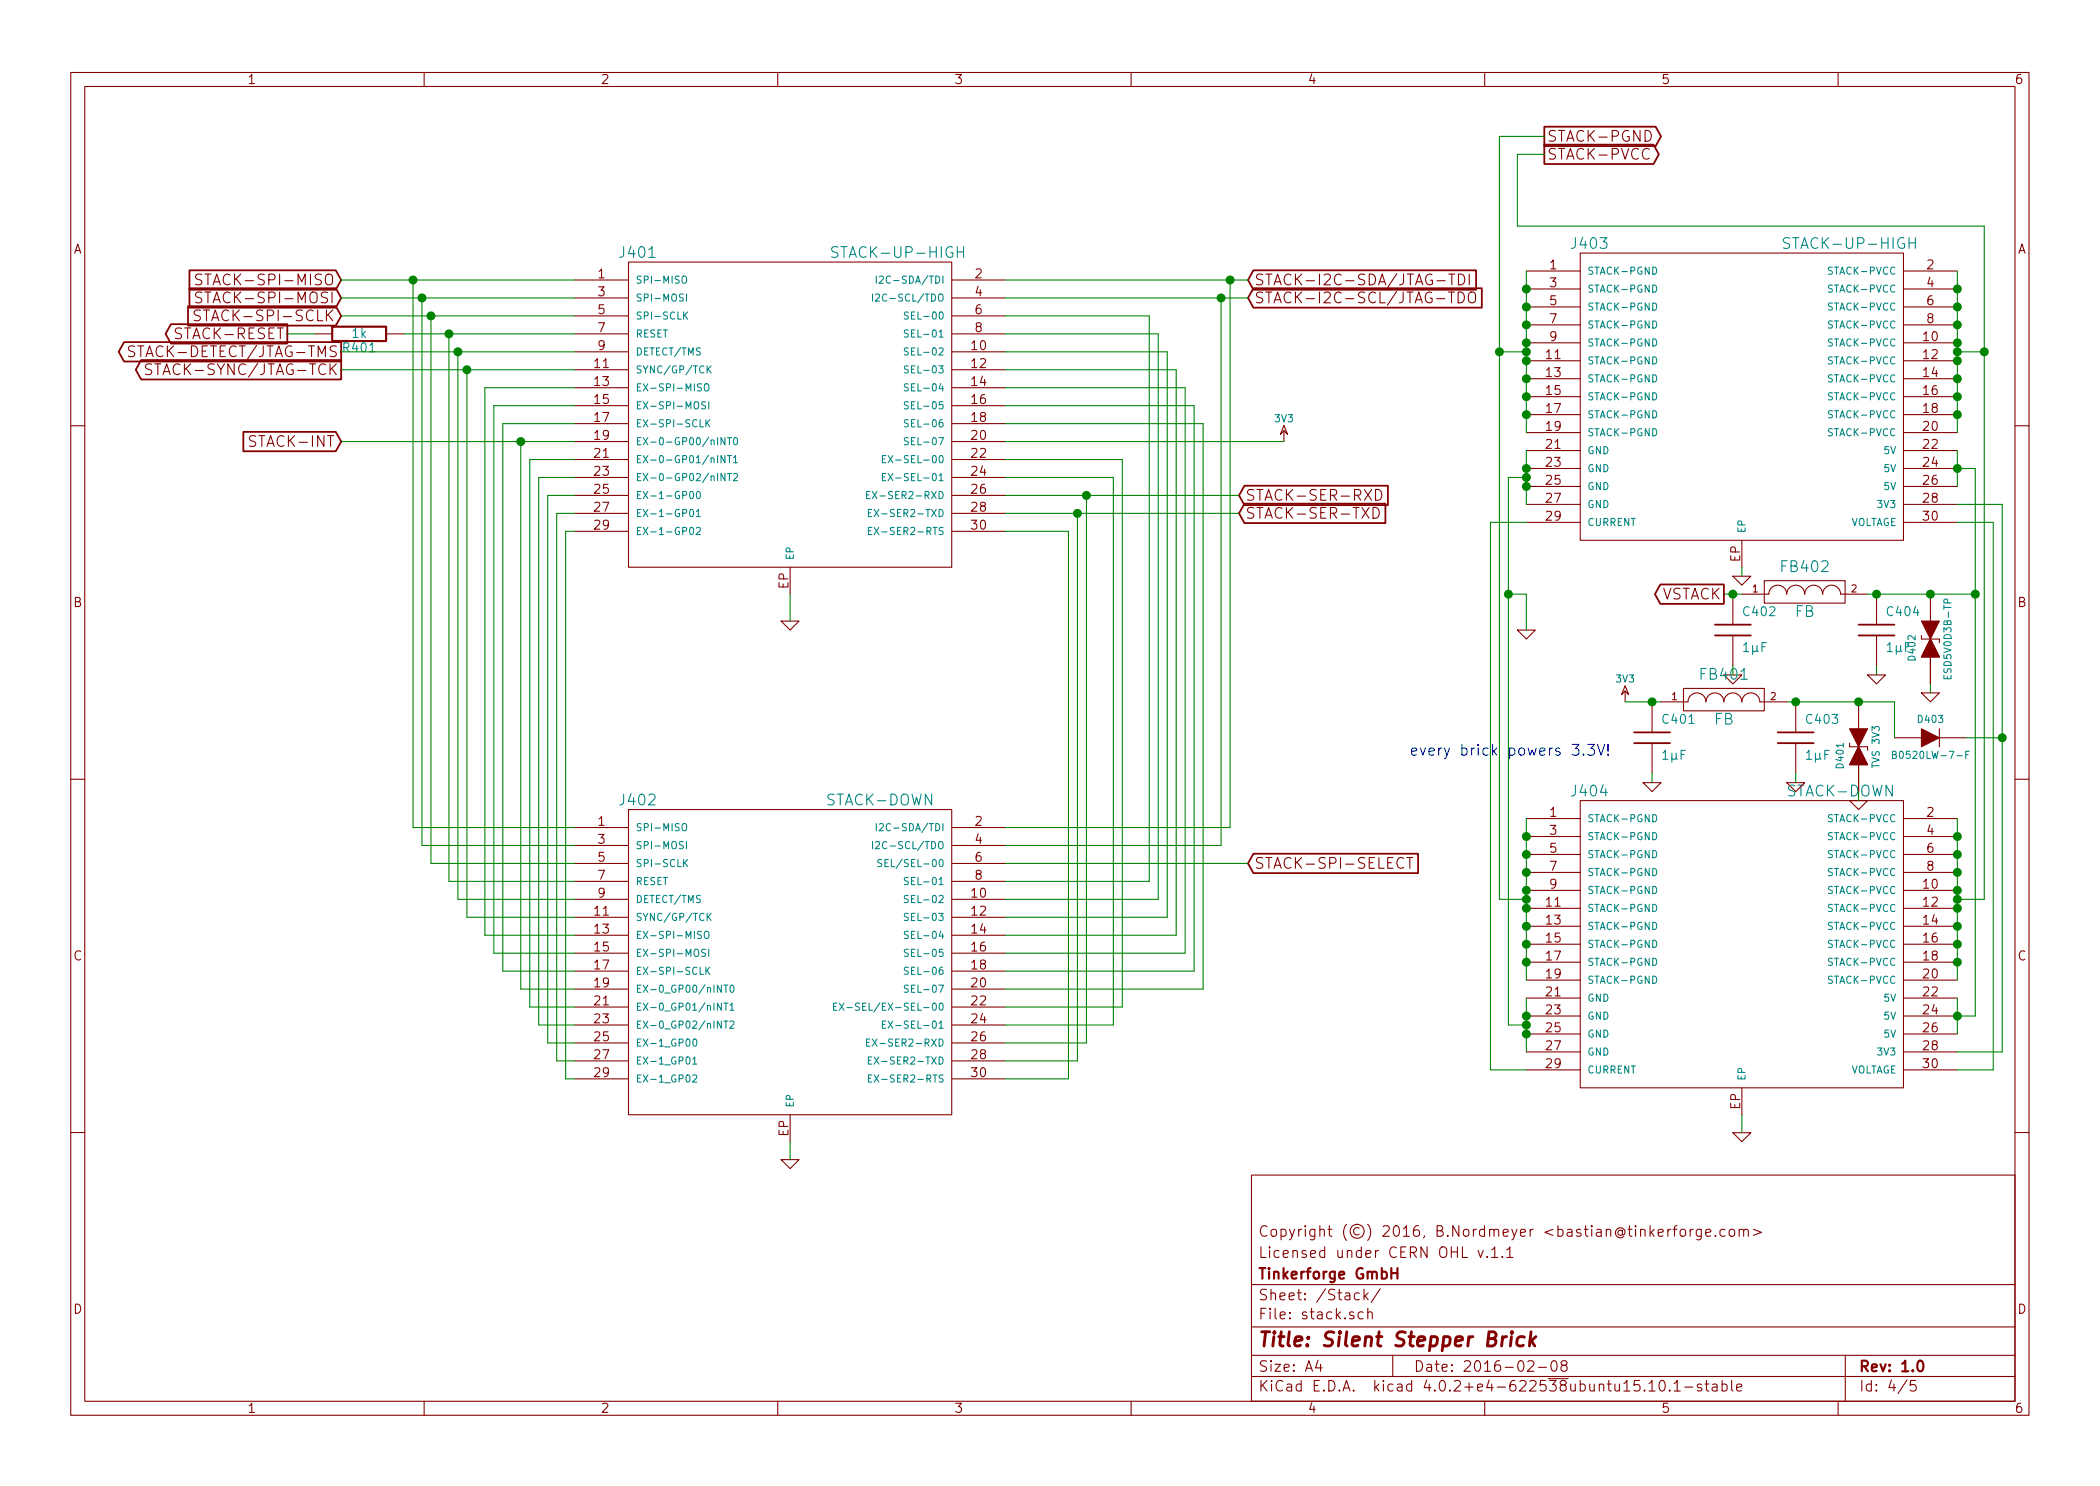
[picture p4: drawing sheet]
EESchema Schematic File Version 2
LIBS:tinkerforge
LIBS:power
LIBS:device
LIBS:transistors
LIBS:conn
LIBS:linear
LIBS:regul
LIBS:74xx
LIBS:cmos4000
LIBS:adc-dac
LIBS:memory
LIBS:xilinx
LIBS:microcontrollers
LIBS:dsp
LIBS:microchip
LIBS:analog_switches
LIBS:motorola
LIBS:texas
LIBS:intel
LIBS:audio
LIBS:interface
LIBS:digital-audio
LIBS:philips
LIBS:display
LIBS:cypress
LIBS:siliconi
LIBS:opto
LIBS:atmel
LIBS:contrib
LIBS:valves
LIBS:stepper-cache
EELAYER 25 0
EELAYER END
$Descr A4 11693 8268
encoding utf-8
Sheet 4 5
Title "Silent Stepper Brick"
Date "2016-02-08"
Rev "1.0"
Comp "Tinkerforge GmbH"
Comment1 "Licensed under CERN OHL v.1.1"
Comment2 "Copyright (©) 2016, B.Nordmeyer <bastian@tinkerforge.com>"
Comment3 ""
Comment4 ""
$EndDescr
Text GLabel 8600 750  2    60   Output ~ 0
STACK-PGND
Text GLabel 8600 850  2    60   Output ~ 0
STACK-PVCC
$Comp
L 3V3 #PWR062
U 1 1
P 7150 2450
F 0 "#PWR062" H 7150 2550 40  0001 C CNN
F 1 "3V3" H 7150 2575 40  0000 C CNN
F 2 "" H 7150 2450 60  0001 C CNN
F 3 "" H 7150 2450 60  0001 C CNN
	1    7150 2450
	1    0    0    -1  
$EndComp
$Comp
L R R401
U 1 1
P 2000 1850
F 0 "R401" V 2080 1850 50  0000 C CNN
F 1 "1k" V 2000 1850 50  0000 C CNN
F 2 "kicad-libraries:0402E" H 2000 1850 60  0001 C CNN
F 3 "" H 2000 1850 60  0001 C CNN
	1    2000 1850
	0    1    1    0   
$EndComp
Text Notes 7850 4200 0    60   ~ 0
every brick powers 3.3V!
$Comp
L GND #PWR063
U 1 1
P 4400 6450
F 0 "#PWR063" H 4400 6450 30  0001 C CNN
F 1 "GND" H 4400 6380 30  0001 C CNN
F 2 "" H 4400 6450 60  0001 C CNN
F 3 "" H 4400 6450 60  0001 C CNN
	1    4400 6450
	1    0    0    -1  
$EndComp
$Comp
L GND #PWR064
U 1 1
P 4400 3450
F 0 "#PWR064" H 4400 3450 30  0001 C CNN
F 1 "GND" H 4400 3380 30  0001 C CNN
F 2 "" H 4400 3450 60  0001 C CNN
F 3 "" H 4400 3450 60  0001 C CNN
	1    4400 3450
	1    0    0    -1  
$EndComp
$Comp
L GND #PWR065
U 1 1
P 9700 6300
F 0 "#PWR065" H 9700 6300 30  0001 C CNN
F 1 "GND" H 9700 6230 30  0001 C CNN
F 2 "" H 9700 6300 60  0001 C CNN
F 3 "" H 9700 6300 60  0001 C CNN
	1    9700 6300
	1    0    0    -1  
$EndComp
$Comp
L GND #PWR066
U 1 1
P 9700 3200
F 0 "#PWR066" H 9700 3200 30  0001 C CNN
F 1 "GND" H 9700 3130 30  0001 C CNN
F 2 "" H 9700 3200 60  0001 C CNN
F 3 "" H 9700 3200 60  0001 C CNN
	1    9700 3200
	1    0    0    -1  
$EndComp
$Comp
L B0520LW-7-F D403
U 1 1
P 10750 4100
F 0 "D403" H 10750 4200 40  0000 C CNN
F 1 "B0520LW-7-F" H 10750 4000 40  0000 C CNN
F 2 "kicad-libraries:SOD-123" H 10750 4000 60  0001 C CNN
F 3 "" H 10750 4100 60  0001 C CNN
	1    10750 4100
	1    0    0    -1  
$EndComp
$Comp
L 3V3 #PWR067
U 1 1
P 9050 3900
F 0 "#PWR067" H 9050 4000 40  0001 C CNN
F 1 "3V3" H 9050 4025 40  0000 C CNN
F 2 "" H 9050 3900 60  0001 C CNN
F 3 "" H 9050 3900 60  0001 C CNN
	1    9050 3900
	1    0    0    -1  
$EndComp
$Comp
L STACK-DOWN-1 J402
U 1 1
P 4400 5300
F 0 "J402" H 3550 6150 60  0000 C CNN
F 1 "STACK-DOWN" H 4900 6150 60  0000 C CNN
F 2 "kicad-libraries:BTB08-ACS-BTM" H 4400 5300 60  0001 C CNN
F 3 "" H 4400 5300 60  0001 C CNN
	1    4400 5300
	1    0    0    -1  
$EndComp
Text GLabel 6950 4800 2    60   Input ~ 0
STACK-SPI-SELECT
Text GLabel 1900 2050 0    60   Output ~ 0
STACK-SYNC/JTAG-TCK
Text GLabel 1900 1950 0    60   Output ~ 0
STACK-DETECT/JTAG-TMS
$Comp
L STACK-UP-2 J403
U 1 1
P 9700 2200
F 0 "J403" H 8850 3050 60  0000 C CNN
F 1 "STACK-UP-HIGH" H 10300 3050 60  0000 C CNN
F 2 "kicad-libraries:BTB08-ACS-TOP" H 9700 2200 60  0001 C CNN
F 3 "" H 9700 2200 60  0001 C CNN
	1    9700 2200
	1    0    0    -1  
$EndComp
$Comp
L STACK-DOWN-2 J404
U 1 1
P 9700 5250
F 0 "J404" H 8850 6100 60  0000 C CNN
F 1 "STACK-DOWN" H 10250 6100 60  0000 C CNN
F 2 "kicad-libraries:BTB08-ACS-BTM" H 9700 5250 60  0001 C CNN
F 3 "" H 9700 5250 60  0001 C CNN
	1    9700 5250
	1    0    0    -1  
$EndComp
Text GLabel 6900 2850 2    60   Input ~ 0
STACK-SER-TXD
Text GLabel 6900 2750 2    60   Input ~ 0
STACK-SER-RXD
Text GLabel 1600 1850 0    60   Output ~ 0
STACK-RESET
Text GLabel 6950 1650 2    60   Input ~ 0
STACK-I2C-SCL/JTAG-TDO
Text GLabel 6950 1550 2    60   Input ~ 0
STACK-I2C-SDA/JTAG-TDI
Text GLabel 1900 1750 0    60   Input ~ 0
STACK-SPI-SCLK
Text GLabel 1900 1650 0    60   Input ~ 0
STACK-SPI-MOSI
Text GLabel 1900 1550 0    60   Input ~ 0
STACK-SPI-MISO
$Comp
L GND #PWR068
U 1 1
P 8500 3500
F 0 "#PWR068" H 8500 3500 30  0001 C CNN
F 1 "GND" H 8500 3430 30  0001 C CNN
F 2 "" H 8500 3500 60  0001 C CNN
F 3 "" H 8500 3500 60  0001 C CNN
	1    8500 3500
	1    0    0    -1  
$EndComp
Text GLabel 9600 3300 0    60   Output ~ 0
VSTACK
$Comp
L STACK-UP-1 J401
U 1 1
P 4400 2250
F 0 "J401" H 3550 3100 60  0000 C CNN
F 1 "STACK-UP-HIGH" H 5000 3100 60  0000 C CNN
F 2 "kicad-libraries:BTB08-ACS-TOP" H 4400 2250 60  0001 C CNN
F 3 "" H 4400 2250 60  0001 C CNN
	1    4400 2250
	1    0    0    -1  
$EndComp
$Comp
L FILTER FB402
U 1 1
P 10050 3300
F 0 "FB402" H 10050 3450 60  0000 C CNN
F 1 "FB" H 10050 3200 60  0000 C CNN
F 2 "kicad-libraries:0603E" H 10050 3300 60  0001 C CNN
F 3 "" H 10050 3300 60  0001 C CNN
	1    10050 3300
	1    0    0    -1  
$EndComp
$Comp
L C C402
U 1 1
P 9650 3500
F 0 "C402" H 9700 3600 50  0000 L CNN
F 1 "1µF" H 9700 3400 50  0000 L CNN
F 2 "kicad-libraries:0402E" H 9650 3500 60  0001 C CNN
F 3 "" H 9650 3500 60  0001 C CNN
	1    9650 3500
	1    0    0    -1  
$EndComp
$Comp
L GND #PWR069
U 1 1
P 9650 3750
F 0 "#PWR069" H 9650 3750 30  0001 C CNN
F 1 "GND" H 9650 3680 30  0001 C CNN
F 2 "" H 9650 3750 60  0001 C CNN
F 3 "" H 9650 3750 60  0001 C CNN
	1    9650 3750
	1    0    0    -1  
$EndComp
$Comp
L C C404
U 1 1
P 10450 3500
F 0 "C404" H 10500 3600 50  0000 L CNN
F 1 "1µF" H 10500 3400 50  0000 L CNN
F 2 "kicad-libraries:0402E" H 10450 3500 60  0001 C CNN
F 3 "" H 10450 3500 60  0001 C CNN
	1    10450 3500
	1    0    0    -1  
$EndComp
$Comp
L GND #PWR070
U 1 1
P 10450 3750
F 0 "#PWR070" H 10450 3750 30  0001 C CNN
F 1 "GND" H 10450 3680 30  0001 C CNN
F 2 "" H 10450 3750 60  0001 C CNN
F 3 "" H 10450 3750 60  0001 C CNN
	1    10450 3750
	1    0    0    -1  
$EndComp
$Comp
L TVS D402
U 1 1
P 10750 3550
F 0 "D402" H 10700 3650 40  0000 C CNN
F 1 "ESD5V0D3B-TP" H 10750 3450 40  0000 C CNN
F 2 "kicad-libraries:SOD-323" H 10750 3550 60  0001 C CNN
F 3 "" H 10750 3550 60  0000 C CNN
	1    10750 3550
	0    -1   -1   0   
$EndComp
$Comp
L GND #PWR071
U 1 1
P 10750 3850
F 0 "#PWR071" H 10750 3850 30  0001 C CNN
F 1 "GND" H 10750 3780 30  0001 C CNN
F 2 "" H 10750 3850 60  0001 C CNN
F 3 "" H 10750 3850 60  0001 C CNN
	1    10750 3850
	1    0    0    -1  
$EndComp
$Comp
L FILTER FB401
U 1 1
P 9600 3900
F 0 "FB401" H 9600 4050 60  0000 C CNN
F 1 "FB" H 9600 3800 60  0000 C CNN
F 2 "kicad-libraries:0603E" H 9600 3900 60  0001 C CNN
F 3 "" H 9600 3900 60  0001 C CNN
	1    9600 3900
	1    0    0    -1  
$EndComp
$Comp
L C C403
U 1 1
P 10000 4100
F 0 "C403" H 10050 4200 50  0000 L CNN
F 1 "1µF" H 10050 4000 50  0000 L CNN
F 2 "kicad-libraries:0402E" H 10000 4100 60  0001 C CNN
F 3 "" H 10000 4100 60  0001 C CNN
	1    10000 4100
	1    0    0    -1  
$EndComp
$Comp
L C C401
U 1 1
P 9200 4100
F 0 "C401" H 9250 4200 50  0000 L CNN
F 1 "1µF" H 9250 4000 50  0000 L CNN
F 2 "kicad-libraries:0402E" H 9200 4100 60  0001 C CNN
F 3 "" H 9200 4100 60  0001 C CNN
	1    9200 4100
	1    0    0    -1  
$EndComp
$Comp
L GND #PWR072
U 1 1
P 10000 4350
F 0 "#PWR072" H 10000 4350 30  0001 C CNN
F 1 "GND" H 10000 4280 30  0001 C CNN
F 2 "" H 10000 4350 60  0001 C CNN
F 3 "" H 10000 4350 60  0001 C CNN
	1    10000 4350
	1    0    0    -1  
$EndComp
$Comp
L GND #PWR073
U 1 1
P 9200 4350
F 0 "#PWR073" H 9200 4350 30  0001 C CNN
F 1 "GND" H 9200 4280 30  0001 C CNN
F 2 "" H 9200 4350 60  0001 C CNN
F 3 "" H 9200 4350 60  0001 C CNN
	1    9200 4350
	1    0    0    -1  
$EndComp
$Comp
L TVS D401
U 1 1
P 10350 4150
F 0 "D401" H 10300 4250 40  0000 C CNN
F 1 "TVS 3V3" H 10350 4050 40  0000 C CNN
F 2 "kicad-libraries:SOD-323" H 10350 4150 60  0001 C CNN
F 3 "" H 10350 4150 60  0000 C CNN
	1    10350 4150
	0    -1   -1   0   
$EndComp
$Comp
L GND #PWR074
U 1 1
P 10350 4450
F 0 "#PWR074" H 10350 4450 30  0001 C CNN
F 1 "GND" H 10350 4380 30  0001 C CNN
F 2 "" H 10350 4450 60  0001 C CNN
F 3 "" H 10350 4450 60  0001 C CNN
	1    10350 4450
	1    0    0    -1  
$EndComp
Wire Wire Line
	3200 2550 2950 2550
Wire Wire Line
	2950 2550 2950 5600
Wire Wire Line
	3200 1850 2250 1850
Connection ~ 6850 1550
Wire Wire Line
	5600 1550 6950 1550
Wire Wire Line
	6850 1550 6850 4600
Wire Wire Line
	6850 4600 5600 4600
Wire Wire Line
	5600 5500 6700 5500
Wire Wire Line
	6700 5500 6700 2350
Wire Wire Line
	6700 2350 5600 2350
Wire Wire Line
	5600 2450 7150 2450
Wire Wire Line
	5600 1750 6400 1750
Connection ~ 11050 1950
Wire Wire Line
	11050 1250 11050 5000
Wire Wire Line
	11050 1250 8450 1250
Wire Wire Line
	8450 1250 8450 850 
Wire Wire Line
	8450 850  8600 850 
Wire Wire Line
	8500 5950 8300 5950
Wire Wire Line
	5600 5300 6600 5300
Wire Wire Line
	6600 5300 6600 2150
Wire Wire Line
	6600 2150 5600 2150
Wire Wire Line
	5600 5100 6500 5100
Wire Wire Line
	6500 5100 6500 1950
Wire Wire Line
	6500 1950 5600 1950
Wire Wire Line
	5600 4900 6400 4900
Wire Wire Line
	6400 4900 6400 1750
Wire Wire Line
	5600 5700 6200 5700
Wire Wire Line
	6200 5700 6200 2650
Wire Wire Line
	6200 2650 5600 2650
Wire Wire Line
	3200 2750 3050 2750
Wire Wire Line
	3200 2950 3150 2950
Wire Wire Line
	3200 2250 2750 2250
Wire Wire Line
	3200 2150 2700 2150
Connection ~ 6050 2750
Wire Wire Line
	5600 2750 6900 2750
Wire Wire Line
	6000 2850 6000 5900
Wire Wire Line
	6000 5900 5600 5900
Wire Wire Line
	2700 2150 2700 5200
Wire Wire Line
	2700 5200 3200 5200
Wire Wire Line
	3200 5400 2800 5400
Wire Wire Line
	2800 5400 2800 2350
Wire Wire Line
	2950 5600 3200 5600
Wire Wire Line
	3200 5800 3050 5800
Wire Wire Line
	3050 5800 3050 2750
Wire Wire Line
	3200 6000 3150 6000
Wire Wire Line
	3150 6000 3150 2950
Wire Wire Line
	4400 6450 4400 6350
Wire Wire Line
	9700 6300 9700 6200
Wire Wire Line
	10900 5550 10900 5750
Wire Wire Line
	11000 2600 11000 5650
Wire Wire Line
	11000 2600 10900 2600
Connection ~ 2350 1650
Wire Wire Line
	3200 4700 2350 4700
Wire Wire Line
	2350 4700 2350 1650
Wire Wire Line
	3200 4900 2500 4900
Wire Wire Line
	1900 2050 3200 2050
Wire Wire Line
	3200 1650 1900 1650
Wire Wire Line
	8500 3500 8500 3300
Wire Wire Line
	10400 3300 11000 3300
Wire Wire Line
	10900 5950 11100 5950
Wire Wire Line
	11100 5950 11100 2900
Wire Wire Line
	11100 2900 10900 2900
Connection ~ 10900 1950
Wire Wire Line
	10900 1950 11050 1950
Connection ~ 10900 5000
Wire Wire Line
	11050 5000 10900 5000
Connection ~ 8500 5650
Wire Wire Line
	8500 5850 8500 5550
Connection ~ 10900 5650
Connection ~ 10900 4650
Wire Wire Line
	10900 5450 10900 4550
Connection ~ 10900 4850
Connection ~ 10900 5050
Connection ~ 10900 5250
Connection ~ 8500 4850
Connection ~ 8500 4650
Wire Wire Line
	10900 2500 10900 2700
Connection ~ 8500 2600
Connection ~ 10900 2300
Wire Wire Line
	10900 1500 10900 2400
Connection ~ 10900 2100
Connection ~ 10900 1900
Connection ~ 10900 1800
Connection ~ 10900 1600
Connection ~ 8500 2300
Wire Wire Line
	8500 1500 8500 2400
Connection ~ 8500 2100
Connection ~ 8500 1900
Connection ~ 8500 1700
Connection ~ 8500 1600
Connection ~ 8500 1800
Connection ~ 8500 2000
Connection ~ 8500 2200
Connection ~ 10900 1700
Connection ~ 10900 2000
Connection ~ 10900 2200
Wire Wire Line
	8500 2500 8500 2800
Connection ~ 8500 2700
Connection ~ 10900 2600
Connection ~ 8500 4750
Connection ~ 8500 4950
Connection ~ 8500 5150
Connection ~ 8500 5050
Wire Wire Line
	8500 5450 8500 4550
Connection ~ 8500 5250
Connection ~ 8500 5350
Connection ~ 10900 5350
Connection ~ 10900 5150
Connection ~ 10900 4950
Connection ~ 10900 4750
Connection ~ 8500 5750
Wire Wire Line
	8500 5700 8400 5700
Connection ~ 8500 5700
Wire Wire Line
	8400 5700 8400 2650
Wire Wire Line
	8400 2650 8500 2650
Connection ~ 8500 2650
Wire Wire Line
	8500 5000 8350 5000
Connection ~ 8500 5000
Wire Wire Line
	8500 1950 8350 1950
Connection ~ 8500 1950
Wire Wire Line
	8500 2900 8300 2900
Wire Wire Line
	8300 2900 8300 5950
Wire Wire Line
	8500 3300 8400 3300
Wire Wire Line
	1900 1550 3200 1550
Wire Wire Line
	3200 1750 1900 1750
Wire Wire Line
	3200 1950 1900 1950
Wire Wire Line
	2550 1950 2550 5000
Wire Wire Line
	2550 5000 3200 5000
Connection ~ 2550 1950
Wire Wire Line
	2400 1750 2400 4800
Wire Wire Line
	2400 4800 3200 4800
Connection ~ 2400 1750
Wire Wire Line
	2300 1550 2300 4600
Wire Wire Line
	2300 4600 3200 4600
Connection ~ 2300 1550
Wire Wire Line
	11000 5650 10900 5650
Wire Wire Line
	10900 5850 11150 5850
Wire Wire Line
	11150 5850 11150 2800
Wire Wire Line
	11150 2800 10900 2800
Wire Wire Line
	9050 3900 9250 3900
Wire Wire Line
	4400 3450 4400 3300
Wire Wire Line
	2800 2350 3200 2350
Wire Wire Line
	3100 5900 3100 2850
Wire Wire Line
	3100 5900 3200 5900
Wire Wire Line
	3000 5700 3000 2650
Wire Wire Line
	3000 5700 3200 5700
Wire Wire Line
	3200 5500 2900 5500
Wire Wire Line
	2900 5500 2900 2450
Wire Wire Line
	2750 2250 2750 5300
Wire Wire Line
	2750 5300 3200 5300
Wire Wire Line
	6050 2750 6050 5800
Wire Wire Line
	6050 5800 5600 5800
Wire Wire Line
	5600 6000 5950 6000
Wire Wire Line
	5950 6000 5950 2950
Wire Wire Line
	5600 2850 6900 2850
Connection ~ 6000 2850
Wire Wire Line
	3200 5100 2600 5100
Wire Wire Line
	2600 5100 2600 2050
Connection ~ 2600 2050
Wire Wire Line
	3100 2850 3200 2850
Wire Wire Line
	3000 2650 3200 2650
Wire Wire Line
	5950 2950 5600 2950
Wire Wire Line
	5600 5600 6250 5600
Wire Wire Line
	6250 5600 6250 2550
Wire Wire Line
	6250 2550 5600 2550
Wire Wire Line
	5600 5000 6450 5000
Wire Wire Line
	6450 5000 6450 1850
Wire Wire Line
	6450 1850 5600 1850
Wire Wire Line
	5600 5200 6550 5200
Wire Wire Line
	6550 5200 6550 2050
Wire Wire Line
	6550 2050 5600 2050
Wire Wire Line
	8350 5000 8350 750 
Wire Wire Line
	8350 750  8600 750 
Connection ~ 8350 1950
Wire Wire Line
	5600 4800 6950 4800
Wire Wire Line
	5600 2250 6650 2250
Wire Wire Line
	6650 2250 6650 5400
Wire Wire Line
	6650 5400 5600 5400
Wire Wire Line
	6800 1650 6800 4700
Wire Wire Line
	6800 4700 5600 4700
Wire Wire Line
	5600 1650 6950 1650
Connection ~ 6800 1650
Wire Wire Line
	1600 1850 1750 1850
Wire Wire Line
	2500 4900 2500 1850
Connection ~ 2500 1850
Wire Wire Line
	9650 3750 9650 3700
Wire Wire Line
	10450 3750 10450 3700
Wire Wire Line
	10750 3850 10750 3800
Wire Wire Line
	9700 3300 9600 3300
Connection ~ 9650 3300
Connection ~ 10450 3300
Connection ~ 10750 3300
Wire Wire Line
	9700 3200 9700 3150
Connection ~ 11000 3300
Connection ~ 8400 3300
Wire Wire Line
	10350 4450 10350 4400
Wire Wire Line
	10000 4350 10000 4300
Wire Wire Line
	9200 4350 9200 4300
Wire Wire Line
	10950 4100 11150 4100
Connection ~ 11150 4100
Wire Wire Line
	9950 3900 10550 3900
Wire Wire Line
	10550 3900 10550 4100
Connection ~ 10350 3900
Connection ~ 10000 3900
Connection ~ 9200 3900
Connection ~ 2900 2450
Text GLabel 1900 2450 0    60   Input ~ 0
STACK-INT
Wire Wire Line
	3200 2450 1900 2450
$EndSCHEMATC
